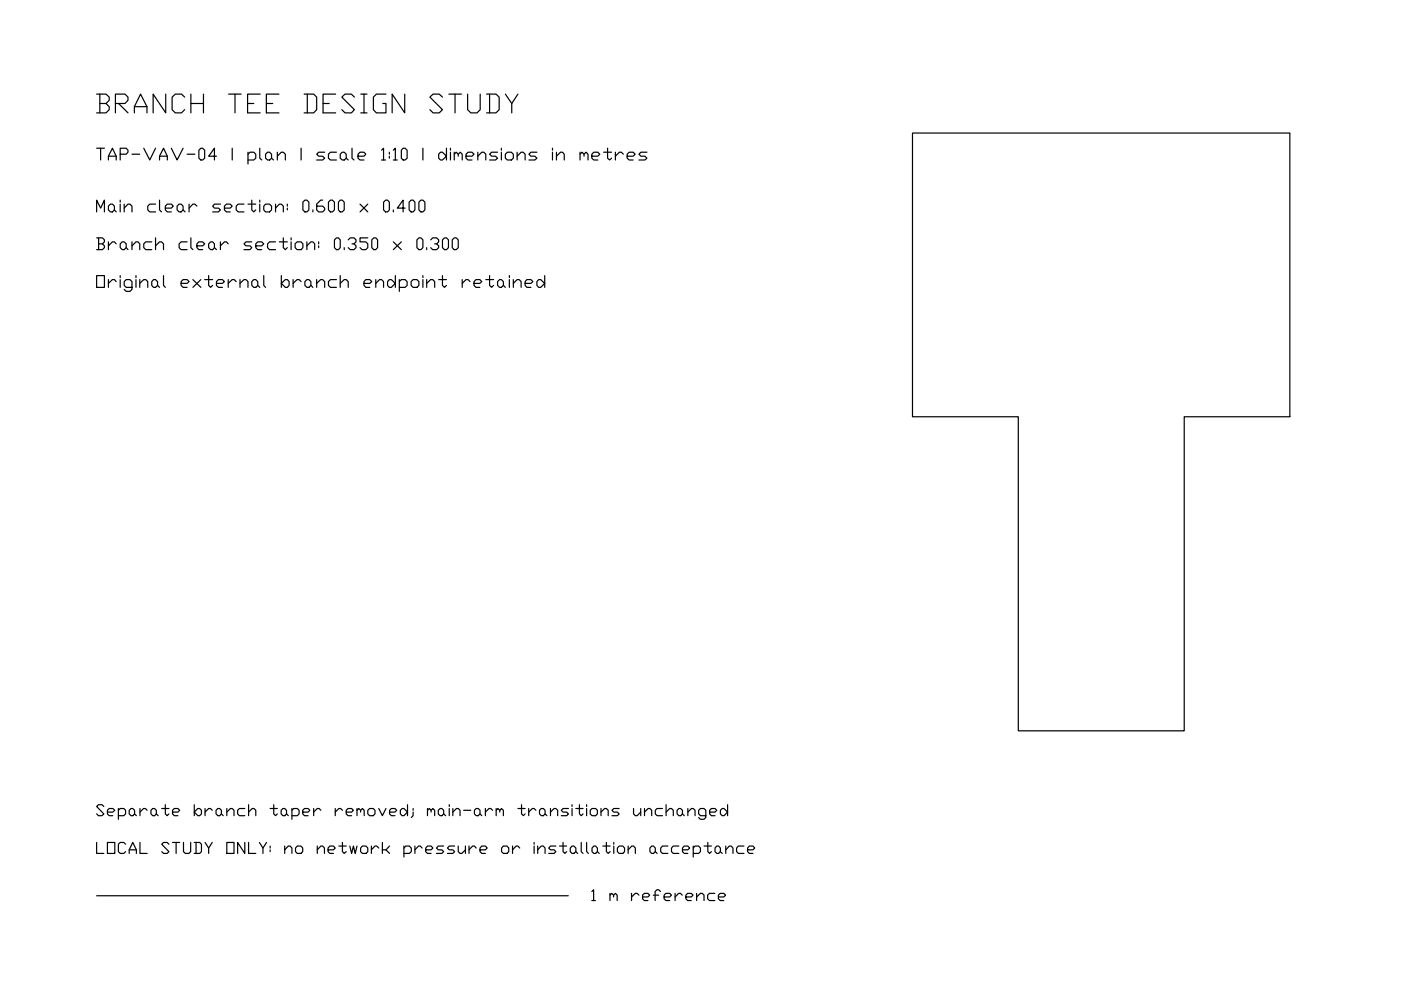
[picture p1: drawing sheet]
<svg xmlns="http://www.w3.org/2000/svg" width="297mm" height="210mm" viewBox="0 0 297 210" stroke-linecap="round" stroke-linejoin="round" font-family="sans-serif">
<!-- layer: BSA_OUTLINE -->
<path d="M193.5 28.2h80v60.2h-22.4v66.6h-35.2v-66.6h-22.4z" fill="none" stroke="#000" stroke-width=".25"/>
<!-- layer: 0 -->
<g fill="none" stroke="#000" stroke-width=".25">
<path d="M20.5 31.4h1.6M21.3 31.4v2.5M23 33.9v-.8l.8-1.7 .8 1.7v.8M23 33.1h1.6M25.5 32.7h1.3l.3-.4v-.5l-.3-.4h-1.3v2.5M28 32.7h1.6M30.5 31.4l1.2 2.5 1.3-2.5M33.8 33.9v-.8l.9-1.7 .8 1.7v.8M33.8 33.1h1.7M36.3 31.4l1.2 2.5 1.3-2.5M39.7 32.7h1.6M42.6 31.4h.4l.4 .4v1.7l-.4 .4h-.4l-.4-.4v-1.7z"/>
<path d="M45.9 33.1h-1.7l1.3-1.7v2.5M49.2 31.4v2.5M52.6 32.7l.4-.4h.8l.4 .4v.8l-.4 .4h-1.2M52.6 32.3v2.5M55.1 31.4v2.1l.4 .4M56.7 32.3h.4l.5 .4v.8l-.5 .4h-.4l-.4-.4v-.8zM57.6 33.5l.4 .4M58.8 33.1l.8-.8h.5l.4 .4v1.2M58.8 32.3v1.6M63.8 31.4v2.5M68.8 32.3h-1.2l-.5 .4 .5 .4h.8l.4 .4-.4 .4h-1.3M71.3 32.3h-1.2l-.5 .4v.8l.5 .4h1.2"/>
<path d="M72.6 32.3h.4l.4 .4v.8l-.4 .4h-.4l-.5-.4v-.8zM73.4 33.5l.4 .4M74.6 31.4v2.1l.5 .4M75.9 33.1h1.3l.4-.4-.4-.4h-.9l-.4 .4v.8l.4 .4h.9M80.9 31.8l.4-.4v2.5M80.9 33.9h.8M82.5 32.3v.4M82.5 33.1v.4M83.4 31.8l.4-.4v2.5M83.4 33.9h.8M85.5 31.4h.4l.4 .4v1.7l-.4 .4h-.4l-.4-.4v-1.7zM89.7 31.4v2.5"/>
<path d="M93.4 32.3h.4l.9 .8-.9 .8h-.4l-.4-.4v-.8zM94.7 31.4v2.5M95.5 31.4v.4M95.5 32.3v1.6M96.3 32.7l.4-.4 .5 .4v.4M96.3 32.3v1.6M97.2 32.7l.4-.4 .4 .4v1.2M98.8 33.1h1.3l.4-.4-.4-.4h-.9l-.4 .4v.8l.4 .4h.9M101.3 33.1l.9-.8h.4l.4 .4v1.2M101.3 32.3v1.6M105.5 32.3h-1.3l-.4 .4 .4 .4h.9l.4 .4-.4 .4h-1.3M106.3 31.4v.4"/>
<path d="M106.3 32.3v1.6M107.6 32.3h.8l.4 .4v.8l-.4 .4h-.8l-.5-.4v-.8zM109.6 33.1l.9-.8h.4l.4 .4v1.2M109.6 32.3v1.6M113.8 32.3h-1.2l-.5 .4 .5 .4h.8l.4 .4-.4 .4h-1.3M117.1 31.4v.4M117.1 32.3v1.6M118 33.1l.8-.8h.5l.3 .4v1.2M118 32.3v1.6M123 32.7l.4-.4 .4 .4v.4M123 32.3v1.6M123.8 32.7l.4-.4 .5 .4v1.2"/>
<path d="M125.5 33.1h1.2l.5-.4-.5-.4h-.8l-.4 .4v.8l.4 .4h.8M128 32.3h1.7M128.8 31.4v2.1l.4 .4 .5-.4M130.5 32.3v1.6M132.2 32.7l-.5-.4h-.4l-.8 .8M133 33.1h1.2l.5-.4-.5-.4h-.8l-.4 .4v.8l.4 .4h.8M137.2 32.3h-1.3l-.4 .4 .4 .4h.8l.5 .4-.5 .4h-1.2M20.5 58.4h1.6v2.5h-1.6zM23 59.3v1.6M24.6 59.7l-.3-.4h-.5l-.8 .8M25.5 58.4v.5M25.5 59.3v1.6"/>
<path d="M28.8 58.4v.5M28.8 59.3v1.6M29.6 59.3v1.6M32.6 59.3h.4l.4 .4v.8l-.4 .4h-.4l-.4-.4v-.8zM34.7 58.4v2.1l.4 .4M40.9 59.3l1.7 1.6M42.6 59.3l-1.7 1.6M43.4 59.3h1.7M44.2 58.4v2.1l.5 .4 .4-.4M48.4 59.3v1.6M50.1 59.7l-.4-.4h-.5l-.8 .8M50.9 59.3v1.6"/>
<path d="M53.4 59.7l.4-.4h.4l.5 .4v.8l-.5 .4h-.4l-.4-.4zM55.9 58.4v2.1l.4 .4M59.6 58.4v2.5M62.1 59.3v1.6M63.8 59.7l-.4-.4h-.4l-.9 .8M64.6 59.7l.5-.4h.4l.4 .4v.8l-.4 .4h-.4l-.5-.4zM67.1 59.3v1.6M71.3 59.3h-1.2l-.5 .4v.8l.5 .4h1.2M72.1 58.4v2.5M79.7 59.3v1.6M82.5 59.3h.5l.8 .8-.8 .8h-.5l-.3-.4v-.8zM83.8 58.4v2.5"/>
<path d="M84.7 59.7l.4-.4h.8l.4 .4v.8l-.4 .4h-1.2M84.7 59.3v2.5M87.6 59.3h.8l.4 .4v.8l-.4 .4h-.8l-.4-.4v-.8zM89.7 58.4v.5M89.7 59.3v1.6M90.5 59.3v1.6M93 59.3h1.7M93.8 58.4v2.1l.4 .4 .5-.4M98 59.3v1.6M99.7 59.7l-.5-.4h-.4l-.8 .8M103 59.3h1.6M103.8 58.4v2.1l.4 .4 .4-.4"/>
<path d="M105.5 59.7l.4-.4h.4l.4 .4v.8l-.4 .4h-.4l-.4-.4zM108 58.4v.5M108 59.3v1.6M108.8 59.3v1.6M114.2 59.3h.4l.9 .8-.9 .8h-.4l-.4-.4v-.8zM115.5 58.4v2.5M28 60.9h-1.2l-.5-.4v-.8l.5-.4h.8l.4 .4v1.7l-.4 .4h-.8l-.5-.4M29.6 60.1l.9-.8h.4l.4 .4v1.2M33.4 60.5l.4 .4M38.4 60.1h1.3l.4-.4-.4-.4h-.9l-.4 .4v.8l.4 .4h.9M45.9 60.1h1.3l.4-.4-.4-.4h-.9l-.4 .4v.8l.4 .4h.9M50.9 60.1l.8-.8h.5l.4 .4v1.2"/>
<path d="M54.7 60.5l.4 .4M59.6 60.1l.9-.8h.4l.4 .4v.8l-.4 .4h-.4zM65.9 60.5l.4 .4M67.1 60.1l.9-.8h.4l.4 .4v1.2M72.1 60.1l.9-.8h.4l.4 .4v1.2M77.2 60.1h1.2l.4-.4-.4-.4h-.8l-.4 .4v.8l.4 .4h.8M79.7 60.1l.8-.8h.4l.4 .4v1.2M90.5 60.1l.8-.8h.4l.5 .4v1.2M100.5 60.1h1.2l.5-.4-.5-.4h-.8l-.4 .4v.8l.4 .4h.8M106.7 60.5l.4 .4M108.8 60.1l.8-.8h.5l.4 .4v1.2M111.3 60.1h1.3l.4-.4-.4-.4h-.9l-.4 .4v.8l.4 .4h.9"/>
<path d="M20.5 178.6v2.3h1.5M22 171l-.4-.4h-.7l-.4 .4 1.5 1.6-.4 .3h-.7l-.4-.3M22.8 172.2h1.1l.4-.4-.4-.4h-.7l-.4 .4v.8l.4 .3h.7M22.8 178.6h1.5v2.3h-1.5zM25.1 171.8l.4-.4h.7l.4 .4v.8l-.4 .3h-1.1M25.1 171.4v2.3M26.6 179l-.4-.4h-.7l-.4 .4v1.6l.4 .3h.7l.4-.3M27.4 171.8l.4-.4h.4l.3 .4v.8l-.3 .3h-.4l-.4-.3zM28.5 172.6l.4 .3M29.7 178.6v2.3h1.5M29.7 171.4v1.5M31.2 171.8l-.4-.4h-.4l-.7 .8"/>
<path d="M32 171.8l.4-.4h.4l.3 .4v.8l-.3 .3h-.4l-.4-.3zM33.1 172.6l.4 .3M34.3 171.4h1.5M35.1 170.6v2l.3 .3 .4-.3M35.8 179l-.4-.4h-.7l-.4 .4 1.5 1.6-.4 .3h-.7l-.4-.3M36.6 172.2h1.1l.4-.4-.4-.4h-.7l-.4 .4v.8l.4 .3h.7M36.6 178.6h1.5M37.3 178.6v2.3M38.9 178.6v2l.4 .3h.7l.4-.3v-2M41.2 172.2l.8-.8h.3l.4 .4v.8l-.4 .3h-.3zM41.2 178.6h1.1l.4 .4v1.6l-.4 .3h-1.1M41.2 170.6v2.3"/>
<path d="M41.6 178.6v2.3M43.5 178.6l.7 1.2v1.1M43.5 171.4v1.5M45 171.8l-.4-.4h-.4l-.7 .8M45 178.6l-.8 1.2M45.8 171.8l.4-.4h.4l.3 .4v.8l-.3 .3h-.4l-.4-.3zM46.9 172.6l.4 .3M48.1 172.2l.8-.8h.3l.4 .4v1.1M48.1 178.6h1.5v2.3h-1.5zM48.1 171.4v1.5M51.9 171.4h-1.1l-.4 .4v.8l.4 .3h1.1M51.9 178.6v2.3l-1.5-2.3v2.3"/>
<path d="M52.7 172.2l.8-.8h.3l.4 .4v1.1M52.7 178.6v2.3h1.5M52.7 170.6v2.3M55 178.6l.8 1.2v1.1M56.5 178.6l-.7 1.2M57.3 171.4h1.5M57.3 179.4v.4M58 170.6v2l.4 .3 .4-.3M59.6 171.8l.4-.4h.4l.3 .4v.8l-.3 .3h-.4l-.4-.3zM60.4 179.4v1.5M60.7 172.6l.4 .3M61.9 171.8l.4-.4h.7l.4 .4v.8l-.4 .3h-1.1"/>
<path d="M61.9 171.4v2.3M63 179.4h.8l.4 .4v.8l-.4 .3h-.8l-.3-.3v-.8zM64.2 172.2h1.1l.4-.4-.4-.4h-.7l-.4 .4v.8l.4 .3h.7M66.5 171.4v1.5M67.3 179.4v1.5M68 171.8l-.4-.4h-.3l-.8 .8M71.1 171.4v1.5M71.8 179.4h1.6M72.6 171.8l-.4-.4h-.4l-.7 .8M72.6 178.6v2l.4 .3 .4-.3M73.4 172.2h1.1l.4-.4-.4-.4h-.7l-.4 .4v.8l.4 .3h.7M74.2 179.4l.3 1.5 .4-1.5 .4 1.5 .4-1.5"/>
<path d="M75.7 171.8l.4-.4 .4 .4v.4M75.7 171.4v1.5M76.5 171.8l.3-.4 .4 .4v1.1M76.8 179.4h.8l.4 .4v.8l-.4 .3h-.8l-.3-.3v-.8zM78 171.8l.4-.4h.7l.4 .4v.8l-.4 .3h-.7l-.4-.3zM78.7 179.4v1.5M80.3 171.4l.8 1.5 .7-1.5M80.3 179.8l-.4-.4h-.4l-.8 .8M81.1 178.6v2.3M82.6 172.2h1.1l.4-.4-.4-.4h-.7l-.4 .4v.8l.4 .3h.7M82.6 179.4l-.8 .8h-.7M84.9 171.8l.4-.4h.3l.8 .8-.8 .7h-.3l-.4-.3z"/>
<path d="M85.6 179.8l.4-.4h.8l.4 .4v.8l-.4 .3h-1.2M85.6 179.4v2.3M86.4 170.6v2.3M87.6 172.2v.7l-.4 .4M87.6 171.4v.4M88 179.4v1.5M89.5 179.8l-.4-.4h-.4l-.7 .8M90.6 171.8l.4-.4 .4 .4v.4M90.6 171.4v1.5M91.4 171.8l.4-.4 .4 .4v1.1M92.9 171.8l.4-.4h.4l.4 .4v.8l-.4 .3h-.4l-.4-.3zM94.1 179.4h-1.2l-.4 .4 .4 .4h.8l.4 .4-.4 .3h-1.2"/>
<path d="M94.1 172.6l.4 .3M95.2 170.6v.4M95.2 171.4v1.5M96 172.2l.8-.8h.4l.3 .4v1.1M96 171.4v1.5M96.4 179.4h-1.2l-.3 .4 .3 .4h.8l.4 .4-.4 .3h-1.1M97.2 179.4v1.2l.3 .3h.4l.8-.7M98.3 171.8h1.5M98.7 179.4v1.5M99.4 179.4v1.5M100.6 171.8l.4-.4h.4l.4 .4v.8l-.4 .3h-.4l-.4-.3zM101 179.8l-.4-.4h-.4l-.8 .8"/>
<path d="M101.8 172.6l.4 .3M102.9 171.4v1.5M104.4 171.8l-.3-.4h-.4l-.8 .8M105.2 171.8l.4-.4 .4 .4v.4M105.2 171.4v1.5M106 171.8l.3-.4 .4 .4v1.1M106.7 179.4h.8l.4 .4v.8l-.4 .3h-.8l-.4-.3v-.8zM108.7 179.4v1.5M109.8 171.4h1.5M110.2 179.8l-.4-.4h-.4l-.7 .8M110.6 170.6v2l.4 .3 .3-.3M112.1 171.4v1.5"/>
<path d="M113.2 178.6v.4M113.2 179.4v1.5M113.6 171.8l-.4-.4h-.3l-.8 .8M114 179.4v1.5M114.4 171.8l.4-.4h.4l.4 .4v.8l-.4 .3h-.4l-.4-.3zM115.6 172.6l.4 .3M116.7 172.2l.8-.8h.4l.3 .4v1.1M116.7 171.4v1.5M117.9 179.4h-1.2l-.4 .4 .4 .4h.8l.4 .4-.4 .3h-1.2M118.6 179.4h1.5M119.4 178.6v2l.4 .3 .3-.3M120.5 171.4h-1.1l-.4 .4 .4 .4h.7l.4 .4-.4 .3h-1.1"/>
<path d="M121.3 179.4h.4l.4 .4v.8l-.4 .3h-.4l-.4-.3v-.8zM121.3 170.6v.4M121.3 171.4v1.5M122.1 171.4h1.5M122.9 170.6v2l.3 .3 .4-.3M123.2 178.6v2l.4 .3M124.4 178.6v2l.4 .3M124.4 170.6v.4M124.4 171.4v1.5M125.1 171.8l.4-.4h.8l.4 .4v.8l-.4 .3h-.8l-.4-.3zM125.9 179.4h.4l.4 .4v.8l-.4 .3h-.4l-.4-.3v-.8zM127.4 172.2l.8-.8h.4l.3 .4v1.1"/>
<path d="M127.4 171.4v1.5M127.8 179.4h1.6M128.6 178.6v2l.3 .3 .5-.3M130.1 178.6v.4M130.1 179.4v1.5M131.3 171.4h-1.2l-.3 .4 .3 .4h.8l.4 .4-.4 .3h-1.1M131.3 179.4h.7l.4 .4v.8l-.4 .3h-.7l-.4-.3v-.8zM133.2 179.4v1.5M134.3 171.4v1.2l.4 .3h.4l.7-.7M135.8 171.4v1.5M136.7 172.2l.7-.8h.4l.4 .4v1.1M136.7 171.4v1.5"/>
<path d="M138.2 179.4h.4l.3 .4v.8l-.3 .3h-.4l-.4-.3v-.8zM140.5 171.4h-1.2l-.4 .4v.8l.4 .3h1.2M141.2 172.2l.8-.8h.4l.3 .4v1.1M141.2 170.6v2.3M141.6 179.4h-1.1l-.4 .4v.8l.4 .3h1.1M143.6 171.8l.3-.4h.4l.4 .4v.8l-.4 .3h-.4l-.3-.3zM143.9 179.4h-1.2l-.3 .4v.8l.3 .3h1.2M144.7 172.6l.4 .3M145.8 172.2l.8-.8h.4l.4 .4v1.1M145.8 171.4v1.5M147 179.8l.4-.4h.7l.4 .4v.8l-.4 .3h-1.1M147 179.4v2.3"/>
<path d="M149.3 179.4h1.5M149.6 172.9h-1.1l-.4-.3v-.8l.4-.4h.8l.3 .4v1.5l-.3 .4h-.8l-.4-.4M150.1 178.6v2l.4 .3 .3-.3M150.5 172.2h1.1l.4-.4-.4-.4h-.8l-.3 .4v.8l.3 .3h.8M152 179.4h.4l.3 .4v.8l-.3 .3h-.4l-.4-.3v-.8zM152.7 171.8l.4-.4h.4l.8 .8-.8 .7h-.4l-.4-.3zM153.9 179.4v1.5M154.3 170.6v2.3M157.7 179.4h-1.2l-.3 .4v.8l.3 .3h1.2M27.4 180.9v-.7l.8-1.6 .7 1.6v.7M27.4 180.2h1.5M57.3 180.2v.4"/>
<path d="M60.4 180.2l.7-.8h.4l.4 .4v1.1M67.3 180.2l.7-.8h.4l.4 .4v1.1M69.6 180.2h1.1l.4-.4-.4-.4h-.8l-.3 .4v.8l.3 .3h.8M81.8 180.2l.8 .7M90.3 180.2h1.1l.4-.4-.4-.4h-.8l-.3 .4v.8l.3 .3h.8M101.8 180.2h1.1l.4-.4-.4-.4h-.7l-.4 .4v.8l.4 .3h.7M114 180.2l.8-.8h.4l.4 .4v1.1M122.1 180.6l.4 .3M126.7 180.6l.3 .3M133.2 180.2l.7-.8h.4l.4 .4v1.1M138.9 180.6l.4 .3M144.7 180.2h1.1l.4-.4-.4-.4h-.7l-.4 .4v.8l.4 .3h.7"/>
<path d="M152.7 180.6l.4 .3M153.9 180.2l.7-.8h.4l.4 .4v1.1M158.5 180.2h1.1l.4-.4-.4-.4h-.7l-.4 .4v.8l.4 .3h.7"/>
</g>
<!-- layer: BSA_SECTION_REFERENCE -->
<path d="M20.5 189.9h100" fill="none" stroke="#000" stroke-width=".25"/>
<text font-size="7.5" x="19.4" y="25">BRANCH TEE DESIGN STUDY</text>
<text font-size="6.2" x="19.4" y="54.3">Branch clear section: 0.350 x 0.300</text>
<g font-size="5.7">
<text x="19.4" y="46.2">Main clear section: 0.600 x 0.400</text>
<text x="124.2" y="192.3">1 m reference</text>
</g>
</svg>
